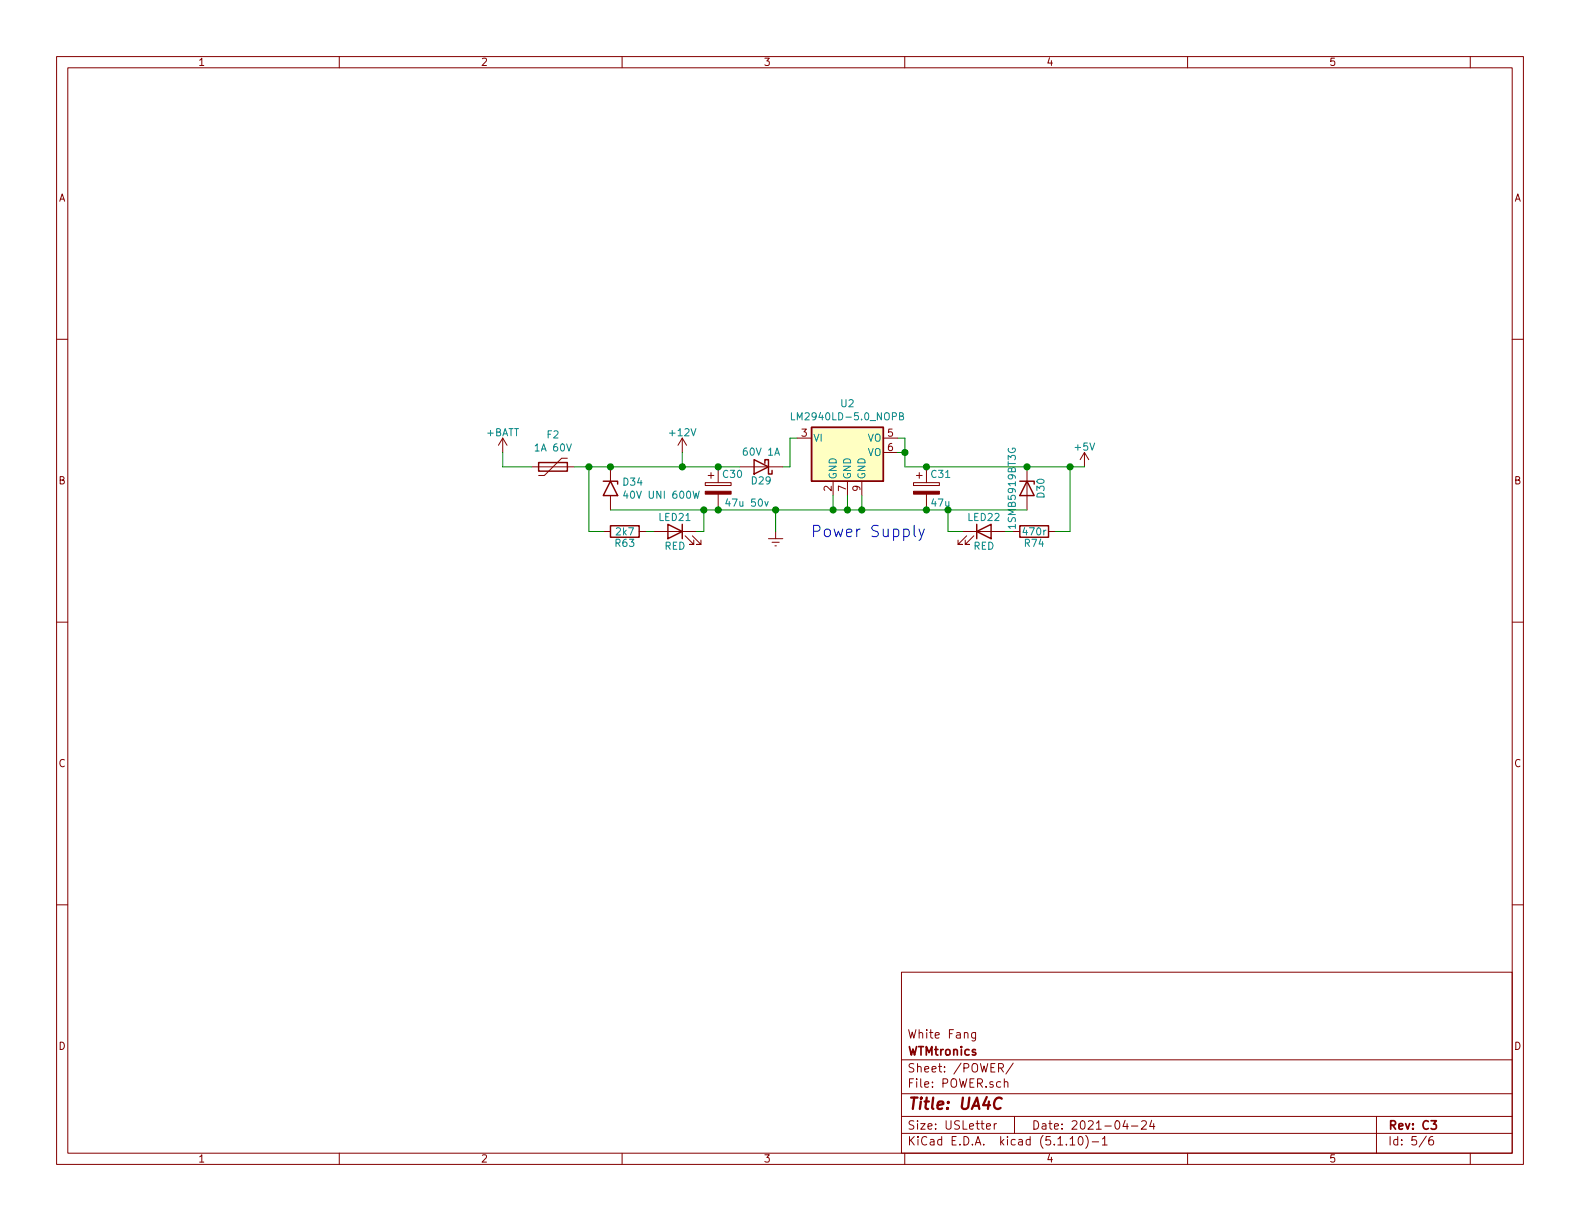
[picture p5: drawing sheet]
EESchema Schematic File Version 4
EELAYER 30 0
EELAYER END
$Descr USLetter 11000 8500
encoding utf-8
Sheet 5 6
Title "UA4C"
Date "2021-04-24"
Rev "C3"
Comp "WTMtronics"
Comment1 "White Fang"
Comment2 ""
Comment3 ""
Comment4 ""
$EndDescr
$Comp
L power:+BATT #PWR097
U 1 1
P 3500 3150
F 0 "#PWR097" H 3500 3000 50  0001 C CNN
F 1 "+BATT" H 3500 3290 50  0000 C CNN
F 2 "" H 3500 3150 50  0000 C CNN
F 3 "" H 3500 3150 50  0000 C CNN
	1    3500 3150
	1    0    0    -1  
$EndComp
$Comp
L Device:CP C31
U 1 1
P 6450 3400
F 0 "C31" H 6475 3500 50  0000 L CNN
F 1 "47u" H 6475 3300 50  0000 L CNN
F 2 "Capacitor_Tantalum_SMD:CP_EIA-3216-18_Kemet-A" H 6488 3250 50  0001 C CNN
F 3 "" H 6450 3400 50  0000 C CNN
F 4 "TCJK476M006R0200" H 6450 3400 60  0001 C CNN "PN"
F 5 "T55A476M6R3C0200" H 6450 3400 50  0001 C CNN "MPN"
	1    6450 3400
	1    0    0    -1  
$EndComp
$Comp
L power:+5V #PWR099
U 1 1
P 7550 3250
F 0 "#PWR099" H 7550 3100 50  0001 C CNN
F 1 "+5V" H 7550 3390 50  0000 C CNN
F 2 "" H 7550 3250 50  0000 C CNN
F 3 "" H 7550 3250 50  0000 C CNN
	1    7550 3250
	1    0    0    -1  
$EndComp
Text Notes 6450 3750 2    79   ~ 0
Power Supply
$Comp
L Device:D_Zener D30
U 1 1
P 7150 3400
F 0 "D30" H 7150 3500 50  0000 C CNN
F 1 "1SMB5919BT3G" H 7150 3300 50  0000 C CNN
F 2 "Diode_SMD:D_SMB" H 7150 3400 50  0001 C CNN
F 3 "https://www.mouser.com/datasheet/2/308/1SMB5913BT3-D-1292981.pdf" H 7150 3400 50  0001 C CNN
F 4 "1SMB5919BT3G" H 7150 3400 60  0001 C CNN "PN"
F 5 "1SMB5919BT3G" H 7150 3400 50  0001 C CNN "MPN"
	1    7150 3400
	0    1    1    0   
$EndComp
$Comp
L Device:R R63
U 1 1
P 4350 3700
F 0 "R63" V 4430 3700 50  0000 C CNN
F 1 "2k7" V 4350 3700 50  0000 C CNN
F 2 "Resistor_SMD:R_0603_1608Metric" V 4280 3700 50  0001 C CNN
F 3 "" H 4350 3700 50  0000 C CNN
F 4 "RK73B1JTTD272J" H 4350 3700 50  0001 C CNN "MPN"
	1    4350 3700
	0    1    1    0   
$EndComp
$Comp
L Device:LED LED21
U 1 1
P 4700 3700
F 0 "LED21" H 4700 3800 50  0000 C CNN
F 1 "RED" H 4700 3600 50  0000 C CNN
F 2 "LED_SMD:LED_0603_1608Metric" H 4700 3700 50  0001 C CNN
F 3 "" H 4700 3700 50  0000 C CNN
F 4 "SML-310LTT86" H 4700 3700 50  0001 C CNN "MPN"
	1    4700 3700
	-1   0    0    -1  
$EndComp
Connection ~ 7150 3250
Wire Wire Line
	4900 3700 4850 3700
Wire Wire Line
	4550 3700 4500 3700
Wire Wire Line
	4900 3700 4900 3550
$Comp
L power:+12V #PWR098
U 1 1
P 4750 3150
F 0 "#PWR098" H 4750 3000 50  0001 C CNN
F 1 "+12V" H 4750 3290 50  0000 C CNN
F 2 "" H 4750 3150 50  0001 C CNN
F 3 "" H 4750 3150 50  0001 C CNN
	1    4750 3150
	1    0    0    -1  
$EndComp
Connection ~ 4750 3250
$Comp
L power:Earth #PWR0100
U 1 1
P 5400 3700
F 0 "#PWR0100" H 5400 3450 50  0001 C CNN
F 1 "Earth" H 5400 3550 50  0001 C CNN
F 2 "" H 5400 3700 50  0001 C CNN
F 3 "" H 5400 3700 50  0001 C CNN
	1    5400 3700
	1    0    0    -1  
$EndComp
$Comp
L Device:D_Schottky D29
U 1 1
P 5300 3250
F 0 "D29" H 5300 3350 50  0000 C CNN
F 1 "60V 1A" H 5300 3150 50  0000 C CNN
F 2 "Diode_SMD:D_SMA" H 5300 3250 50  0001 C CNN
F 3 "https://www.diodes.com/assets/Datasheets/ds13002.pdf" H 5300 3250 50  0001 C CNN
F 4 "B160-E3/61T" H 5300 3250 50  0001 C CNN "MPN"
	1    5300 3250
	-1   0    0    1   
$EndComp
Wire Wire Line
	3500 3250 3700 3250
Wire Wire Line
	7150 3250 7450 3250
$Comp
L Device:LED LED22
U 1 1
P 6850 3700
F 0 "LED22" H 6850 3800 50  0000 C CNN
F 1 "RED" H 6850 3600 50  0000 C CNN
F 2 "LED_SMD:LED_0603_1608Metric" H 6850 3700 50  0001 C CNN
F 3 "" H 6850 3700 50  0000 C CNN
F 4 "SML-310LTT86" H 6850 3700 50  0001 C CNN "MPN"
	1    6850 3700
	1    0    0    -1  
$EndComp
Wire Wire Line
	7000 3700 7050 3700
Wire Wire Line
	6700 3700 6600 3700
Wire Wire Line
	6600 3700 6600 3550
Connection ~ 6600 3550
Wire Wire Line
	7350 3700 7450 3700
Wire Wire Line
	7450 3700 7450 3250
Connection ~ 7450 3250
Wire Wire Line
	7450 3250 7550 3250
$Comp
L Device:R R?
U 1 1
P 7200 3700
AR Path="/58BEAE9C/5C5AAB71" Ref="R?"  Part="1" 
AR Path="/5ADEF5D8/5C5AAB71" Ref="R74"  Part="1" 
F 0 "R74" V 7280 3700 50  0000 C CNN
F 1 "470r" V 7200 3700 50  0000 C CNN
F 2 "Resistor_SMD:R_0805_2012Metric" V 7130 3700 50  0001 C CNN
F 3 "" H 7200 3700 50  0000 C CNN
F 4 "RK73H2ATTD4700F" H 7200 3700 50  0001 C CNN "MPN"
	1    7200 3700
	0    1    1    0   
$EndComp
Connection ~ 6450 3250
Wire Wire Line
	6450 3550 6600 3550
Wire Wire Line
	6600 3550 7150 3550
Wire Wire Line
	6450 3250 7150 3250
$Comp
L Device:CP C?
U 1 1
P 5000 3400
AR Path="/600A52DC/6016050D" Ref="C?"  Part="1" 
AR Path="/5ADEF5D8/6016050D" Ref="C30"  Part="1" 
F 0 "C30" H 5100 3500 50  0000 C CNN
F 1 "47u 50v" H 5200 3300 50  0000 C CNN
F 2 "Capacitor_SMD:CP_Elec_6.3x5.4" H 5038 3250 50  0001 C CNN
F 3 "https://datasheet.octopart.com/EEE-FT1H470AL-Panasonic-datasheet-147569663.pdf" H 5000 3400 50  0001 C CNN
F 4 "EEE-FT1H470AL" V 5000 3400 50  0001 C CNN "MPN"
	1    5000 3400
	1    0    0    -1  
$EndComp
Wire Wire Line
	5450 3250 5500 3250
Connection ~ 5000 3250
Wire Wire Line
	5000 3250 5150 3250
Connection ~ 5000 3550
Wire Wire Line
	5000 3550 5400 3550
$Comp
L Diode:SM6T39A D34
U 1 1
P 4250 3400
F 0 "D34" V 4204 3480 50  0000 L CNN
F 1 "40V UNI 600W" V 4295 3480 50  0000 L CNN
F 2 "Diode_SMD:D_SMB" H 4250 3200 50  0001 C CNN
F 3 "" H 4200 3400 50  0001 C CNN
F 4 "SMBJ40A" V 4250 3400 50  0001 C CNN "MPN"
	1    4250 3400
	0    1    1    0   
$EndComp
$Comp
L Device:Polyfuse F2
U 1 1
P 3850 3250
F 0 "F2" V 3625 3250 50  0000 C CNN
F 1 "1A 60V" V 3716 3250 50  0000 C CNN
F 2 "Fuse:Fuse_2920_7451Metric_Castellated" H 3900 3050 50  0001 L CNN
F 3 "~" H 3850 3250 50  0001 C CNN
F 4 "0ZCF0100AF2A" V 3850 3250 50  0001 C CNN "MPN"
	1    3850 3250
	0    1    1    0   
$EndComp
Wire Wire Line
	4750 3250 5000 3250
Connection ~ 4250 3250
Wire Wire Line
	4250 3250 4750 3250
Connection ~ 4900 3550
Wire Wire Line
	4900 3550 5000 3550
Wire Wire Line
	4250 3550 4900 3550
Wire Wire Line
	4000 3250 4100 3250
Wire Wire Line
	4100 3250 4100 3700
Wire Wire Line
	4100 3700 4200 3700
Connection ~ 4100 3250
Wire Wire Line
	4100 3250 4250 3250
Wire Wire Line
	5400 3700 5400 3550
Wire Wire Line
	3500 3150 3500 3250
Wire Wire Line
	4750 3150 4750 3250
$Comp
L IC_Automotive:LM2940LD-5.0_NOPB U2
U 1 1
P 5900 3050
F 0 "U2" H 5900 3292 50  0000 C CNN
F 1 "LM2940LD-5.0_NOPB" H 5900 3201 50  0000 C CNN
F 2 "Package_SON:WSON-8_4x4mm_P0.8mm" H 5900 3275 50  0001 C CIN
F 3 "https://www.ti.com/lit/ds/symlink/lm2940-n.pdf?HQS=dis-mous-null-mousermode-dsf-pf-null-wwe&ts=1619232812655&ref_url=https%253A%252F%252Fwww.mouser.com%252F" H 5900 3000 50  0001 C CNN
	1    5900 3050
	1    0    0    -1  
$EndComp
Connection ~ 6450 3550
Wire Wire Line
	6000 3550 6450 3550
Wire Wire Line
	6000 3550 6000 3450
Wire Wire Line
	5400 3550 5800 3550
Wire Wire Line
	5800 3550 5800 3450
Connection ~ 5400 3550
Wire Wire Line
	6300 3250 6450 3250
Wire Wire Line
	5550 3050 5500 3050
Wire Wire Line
	5500 3050 5500 3250
Wire Wire Line
	6300 3250 6300 3150
Wire Wire Line
	6300 3050 6250 3050
Wire Wire Line
	6250 3150 6300 3150
Connection ~ 6300 3150
Wire Wire Line
	6300 3150 6300 3050
Wire Wire Line
	5800 3550 5900 3550
Connection ~ 5800 3550
Connection ~ 6000 3550
Wire Wire Line
	5900 3550 5900 3450
Connection ~ 5900 3550
Wire Wire Line
	5900 3550 6000 3550
$EndSCHEMATC
